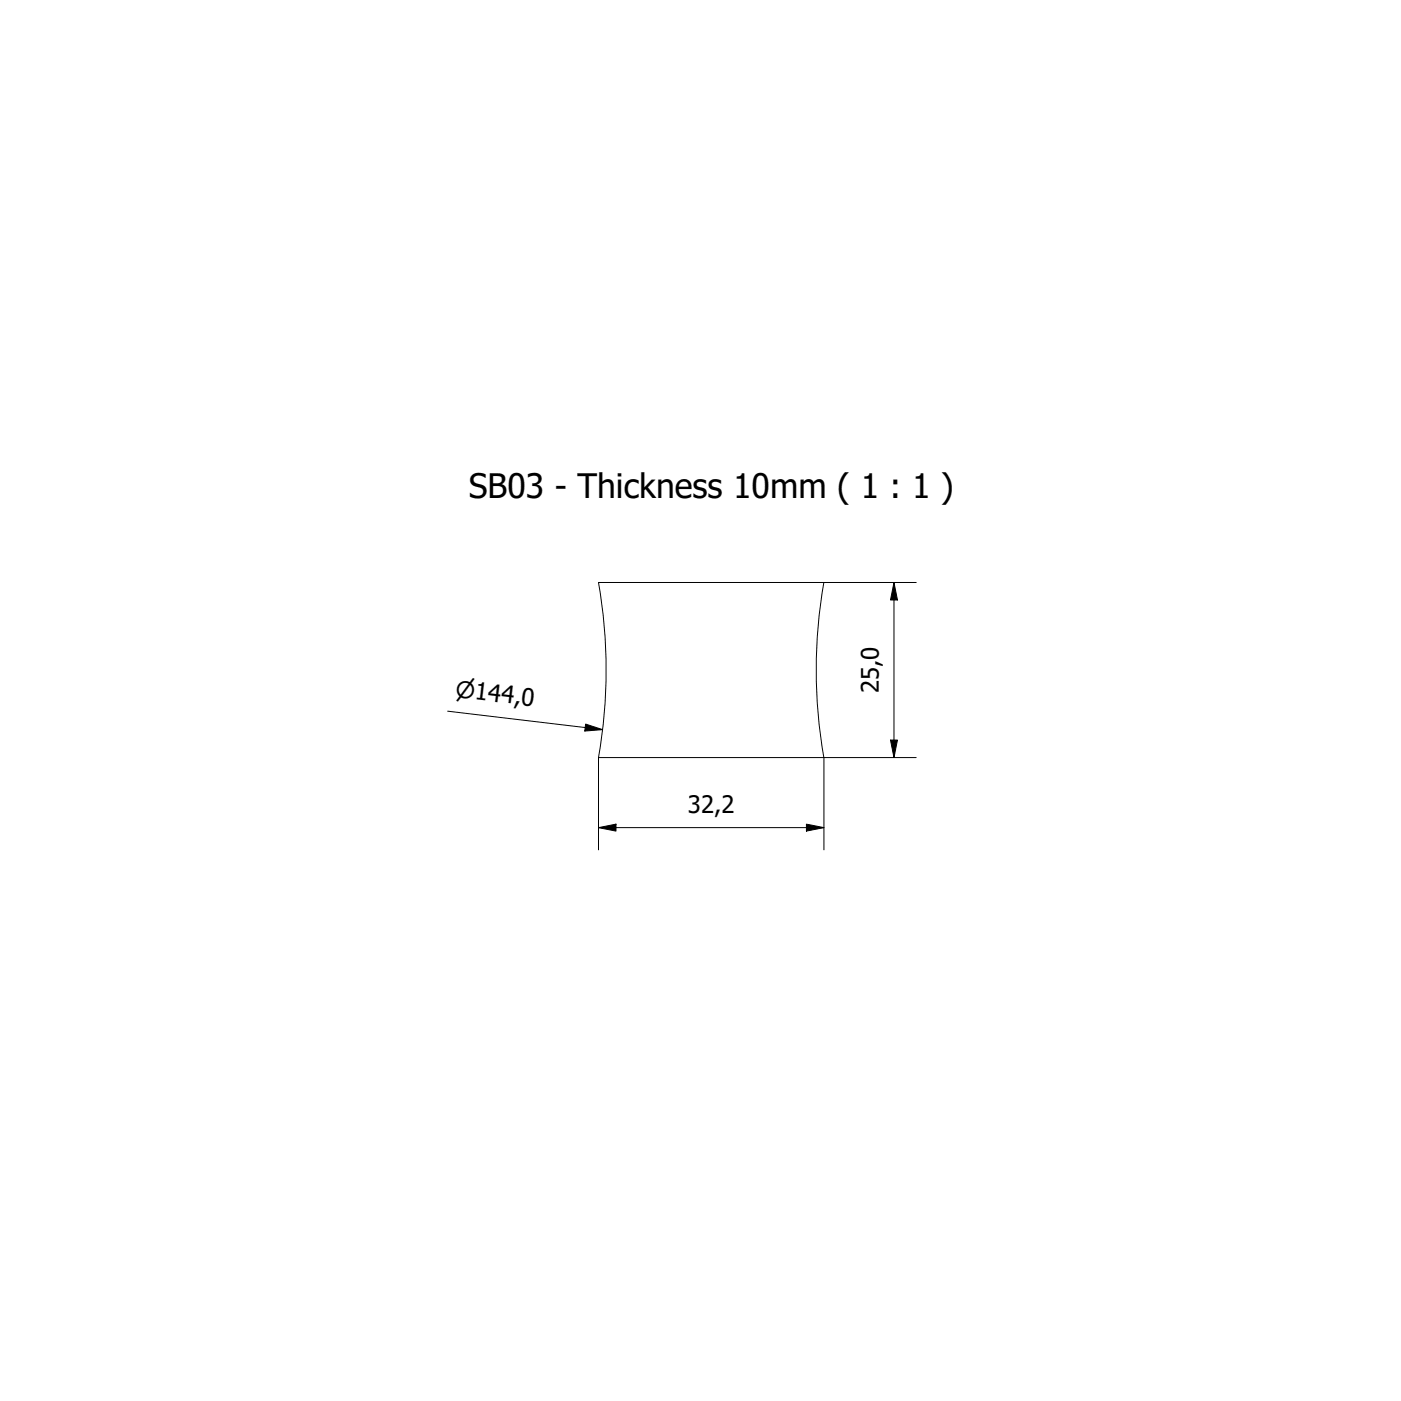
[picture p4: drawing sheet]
<svg xmlns="http://www.w3.org/2000/svg" width="200mm" height="200mm" viewBox="0 0 200 200" stroke-linecap="round" stroke-linejoin="round" font-family="sans-serif">
<!-- layer: Visible (ISO) -->
<path d="M117.6 108.2a71.7 71.7 0 0 1 0-25h-32.2a72 72 0 0 1 0 25h32.2" fill="none" stroke="#000" stroke-width=".14"/>
<!-- layer: Dimension (ISO) -->
<path d="M117.6 83.2h13.2M127.6 83.2l.5 2.5h-1zM127.6 83.2v25M63.9 101.5l22.1 2.7M83.6 103.4l2.4 .8-2.5 .2zM85.4 118.2l2.5-.5v1zM85.4 118.2h32.2M85.4 108.2v13.1M115.1 117.7l2.5 .5-2.5 .5zM127.1 105.7h1l-.5 2.5zM130.8 108.2h-13.2v13.1" fill="none" stroke="#000" stroke-width=".14"/>
<path d="M127.6 83.2l.5 2.5h-1zM83.6 103.4l2.4 .8-2.5 .2zM85.4 118.2l2.5-.5v1zM115.1 117.7l2.5 .5-2.5 .5zM127.1 105.7h1l-.5 2.5z" fill="#000"/>
<text font-size="4.8" x="66.9" y="71.1">SB03 - Thickness 10mm ( 1 : 1 )</text>
<g font-size="3.4">
<text x="125.5" y="99" transform="rotate(-90 125.5 99)">25,0</text>
<text x="98.2" y="116">32,2</text>
</g>
<text font-size="3.3" x="64.9" y="99.5" transform="rotate(7 64.9 99.5)">⌀144,0</text>
</svg>
